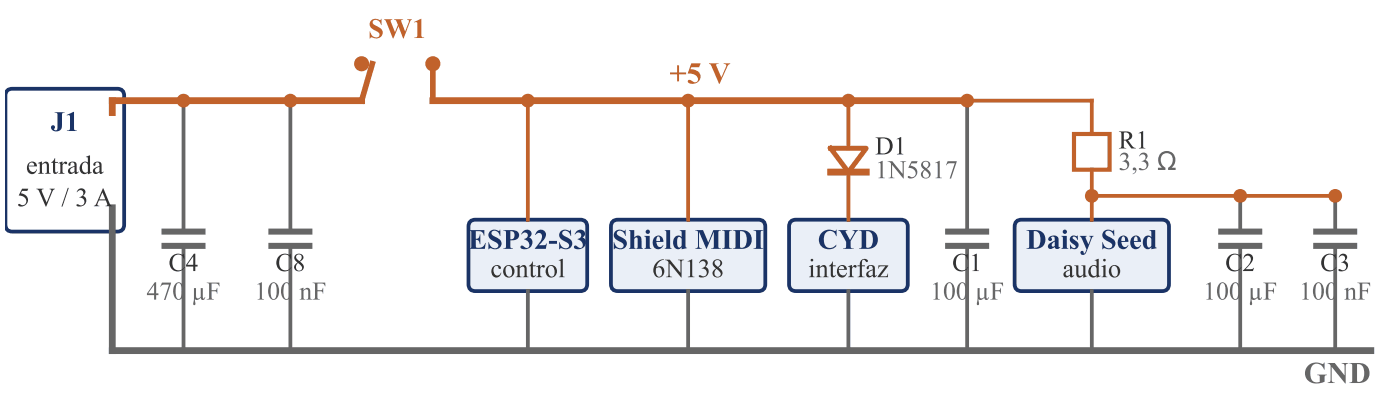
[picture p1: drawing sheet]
<svg xmlns="http://www.w3.org/2000/svg" width="131mm" height="37mm" viewBox="0 0 131 37" stroke-linecap="round" stroke-linejoin="round" font-family="sans-serif">
<path d="M.7 8.4l.5-.1h9.7a.59 .59 0 0 1 .7 .6v12a.59 .59 0 0 1-.7 .7h-9.7a.59 .59 0 0 1-.7-.7v-12z" fill="#fff" stroke="#1a3366" stroke-width=".35"/>
<g fill="#eaeff7" stroke="#1a3366" stroke-width=".35">
<path d="M44 20.7l.5-.2h9.8a.59 .59 0 0 1 .6 .7v5.3a.59 .59 0 0 1-.6 .7h-9.8a.59 .59 0 0 1-.7-.7v-5.3z"/>
<path d="M57.3 20.7l.5-.2h13.1a.59 .59 0 0 1 .7 .7v5.3a.59 .59 0 0 1-.7 .7h-13.1a.59 .59 0 0 1-.7-.7v-5.3z"/>
<path d="M74 20.7l.5-.2h9.7a.59 .59 0 0 1 .7 .7v5.3a.59 .59 0 0 1-.7 .7h-9.7a.59 .59 0 0 1-.7-.7v-5.3z"/>
<path d="M95.1 20.7l.5-.2h13.1a.59 .59 0 0 1 .6 .7v5.3a.59 .59 0 0 1-.6 .7h-13.1a.59 .59 0 0 1-.7-.7v-5.3z"/>
</g>
<path d="M100.4 12.5h3.4v3.3h-3.4z" fill="#fff" stroke="#c1622b" stroke-width=".39"/>
<path d="M33.8 9.4h-23.3v1.1M40.5 9.4h50M77.7 16.1h3.3" fill="none" stroke="#c1622b" stroke-width=".63"/>
<path d="M10.5 19.4v13.3h117.7" fill="none" stroke="#666" stroke-width=".63"/>
<g fill="none" stroke="#666" stroke-width=".35">
<path d="M17.2 9.4v12.2M27.2 9.4v12.2M90.5 9.4v12.2M116 18.3v3.3M124.9 18.3v3.3M17.2 22.9v9.8M27.2 22.9v9.8M49.4 27.2v5.5M64.4 27.2v5.5M79.3 27.2v5.5M90.5 22.9v9.8M102.1 27.2v5.5"/>
<path d="M116 22.9v9.8M124.9 22.9v9.8"/>
</g>
<path d="M15.4 21.6h3.5M15.4 22.9h3.5M25.4 21.6h3.5M25.4 22.9h3.5M88.7 21.6h3.5M88.7 22.9h3.5M114.2 21.6h3.6M114.2 22.9h3.6M123.1 21.6h3.6M123.1 22.9h3.6" fill="none" stroke="#666" stroke-width=".56"/>
<path d="M34.8 5.9l-1 3.5M40.5 5.9v3.5" fill="none" stroke="#c1622b" stroke-width=".53"/>
<path d="M49.4 9.4v11.1M64.4 9.4v11.1M79.3 9.4v4.4M79.3 16.1v4.4M90.5 9.4h11.6v3.1M102.1 15.8v4.7M102.1 18.3h22.8" fill="none" stroke="#c1622b" stroke-width=".35"/>
<path d="M77.7 13.8h3.3l-1.7 2.3z" fill="none" stroke="#c1622b" stroke-width=".46"/>
<g fill="#c1622b" stroke="#c1622b" stroke-width=".35">
<circle cx="33.8" cy="5.9" r=".53"/>
<circle cx="40.5" cy="5.9" r=".53"/>
<circle cx="17.2" cy="9.4" r=".47"/>
<circle cx="27.2" cy="9.4" r=".47"/>
<circle cx="49.4" cy="9.4" r=".47"/>
<circle cx="64.4" cy="9.4" r=".47"/>
<circle cx="79.3" cy="9.4" r=".47"/>
<circle cx="90.5" cy="9.4" r=".47"/>
<circle cx="102.1" cy="18.3" r=".47"/>
<circle cx="116" cy="18.3" r=".47"/>
<circle cx="124.9" cy="18.3" r=".47"/>
</g>
<text font-size="2.8" fill="#c1622b" x="62.6" y="7.8">+5 V</text>
<text font-size="2.8" fill="#666" x="121.9" y="35.7">GND</text>
<text font-size="2.6" fill="#c1622b" x="34.4" y="3.5">SW1</text>
<g font-size="2.6" fill="#1a3366">
<text x="4.7" y="12.2">J1</text>
<text x="43.8" y="23.2">ESP32-S3</text>
<text x="57.3" y="23.2">Shield MIDI</text>
<text x="76.5" y="23.2">CYD</text>
<text x="96" y="23.2">Daisy Seed</text>
</g>
<g font-size="2.5" fill="#333">
<text x="2.4" y="16.2">entrada</text>
<text x="1.6" y="19.2">5 V / 3 A</text>
<text x="45.9" y="25.9">control</text>
<text x="61" y="25.9">6N138</text>
<text x="75.6" y="25.9">interfaz</text>
<text x="99.4" y="25.9">audio</text>
</g>
<g font-size="2.4" fill="#333">
<text x="81.8" y="14.4">D1</text>
<text x="104.6" y="13.9">R1</text>
<text x="15.8" y="25.3">C4</text>
<text x="25.8" y="25.3">C8</text>
<text x="89.1" y="25.3">C1</text>
<text x="114.6" y="25.3">C2</text>
<text x="123.5" y="25.3">C3</text>
</g>
<g font-size="2.4" fill="#666">
<text x="81.8" y="16.6">1N5817</text>
<text x="104.6" y="15.9">3,3 Ω</text>
<text x="13.7" y="28">470 µF</text>
<text x="23.8" y="28">100 nF</text>
<text x="87" y="28">100 µF</text>
<text x="112.5" y="28">100 µF</text>
<text x="121.5" y="28">100 nF</text>
</g>
</svg>
